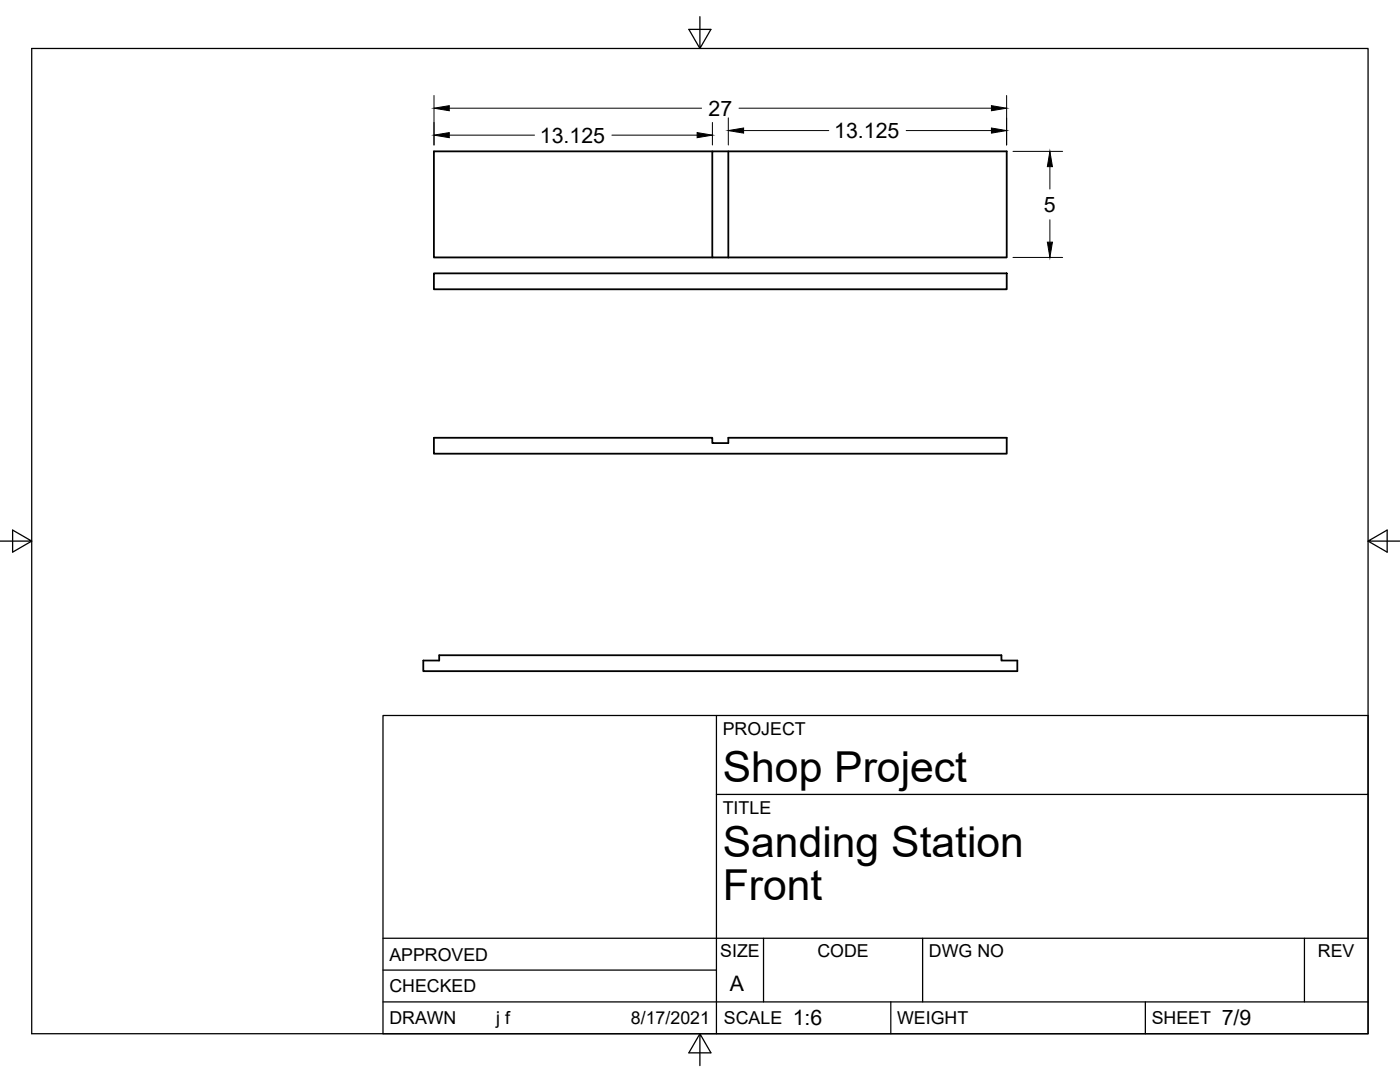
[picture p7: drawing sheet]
<svg xmlns="http://www.w3.org/2000/svg" width="279mm" height="216mm" viewBox="0 0 279 216" stroke-linecap="round" stroke-linejoin="round" font-family="sans-serif">
<!-- layer: Visible -->
<path d="M142.2 30.2h58.7v21.2h-58.7zM142.2 30.2h-55.6v21.2h55.6M145.4 30.2v21.2M86.6 54.5h114.3v3.2h-114.3zM86.6 87.4h55.6v1h3.2v-1h55.5v3.1h-114.3zM84.5 131.8h3.2v-1.1h112.2v1.1h3.1v2.1h-118.5z" fill="none" stroke="#000" stroke-width=".36"/>
<!-- layer: Border -->
<path d="M6.3 9.7h266.7v196.6h-266.7zM139.7 3.3v6.4l2.2-3.8h-4.4l2.2 3.8M0 108h6.3l-3.8-2.2v4.4l3.8-2.2M273 108l3.8 2.2v-4.4l-3.8 2.2h6.4M139.7 206.3l-2.2 3.8h4.4l-2.2-3.8v6.3" fill="none" stroke="#000" stroke-width=".25"/>
<!-- layer: Titleblock -->
<path d="M76.4 142.8h196.6v63.5h-196.6zM143 158.5h130M143 142.8v63.5M76.4 199.9h196.6M76.4 193.6h66.6M76.4 187.2h196.6M152.4 187.2v12.7M177.8 199.9v6.4M184.1 187.2v12.7M228.6 199.9v6.4M260.3 187.2v12.7" fill="none" stroke="#000" stroke-width=".25"/>
<!-- layer: Dimensions -->
<g fill="none" stroke="#000" stroke-width=".2">
<path d="M86.6 19.1v9.8M200.9 19.1v9.8M89.7 21.6h50.3M89.7 27h17M122.1 27h17M142.2 24.4v4.5M145.4 23.5v5.4M147.5 21.6h50.4M148.4 26.1h17M180.8 26.1h17.1M202.2 30.2h9.9M209.5 33.3v4.4"/>
<path d="M202.2 51.4h9.9M209.5 43.9v4.4"/>
</g>
<path d="M86.6 21.6l3.1-.5v1zM86.6 27l3.1-.5v1zM139.1 26.5l3.1 .5-3.1 .5zM145.4 26.1l3-.6v1.1zM197.9 21.1l3 .5-3 .5zM197.9 25.5l3 .6-3 .5zM209.5 30.2l.5 3.1h-1zM209 48.3h1l-.5 3.1z" fill="#000" stroke="#000" stroke-width=".2"/>
<g font-size="8.5">
<text x="144.3" y="156">Shop Project</text>
<text x="144.3" y="171">Sanding Station</text>
<text x="144.3" y="179.6">Front</text>
</g>
<g font-size="4.3">
<text x="141.4" y="23.1">27</text>
<text x="107.7" y="28.5">13.125</text>
<text x="166.5" y="27.6">13.125</text>
<text x="208.3" y="42.3">5</text>
<text x="145.7" y="197.7">A</text>
<text x="158.2" y="204.6">1:6</text>
<text x="243.8" y="204.6">7/9</text>
</g>
<g font-size="3.5">
<text x="144.3" y="146.6">PROJECT</text>
<text x="144.3" y="162.3">TITLE</text>
<text x="77.7" y="191.7">APPROVED</text>
<text x="143.7" y="191">SIZE</text>
<text x="163.1" y="191">CODE</text>
<text x="185.4" y="191">DWG NO</text>
<text x="263" y="191">REV</text>
<text x="77.7" y="198">CHECKED</text>
<text x="77.7" y="204.4">DRAWN</text>
<text x="99" y="204.4">j f</text>
<text x="125.9" y="204.4">8/17/2021</text>
<text x="144.5" y="204.4">SCALE</text>
<text x="179" y="204.4">WEIGHT</text>
<text x="229.8" y="204.4">SHEET</text>
</g>
</svg>
